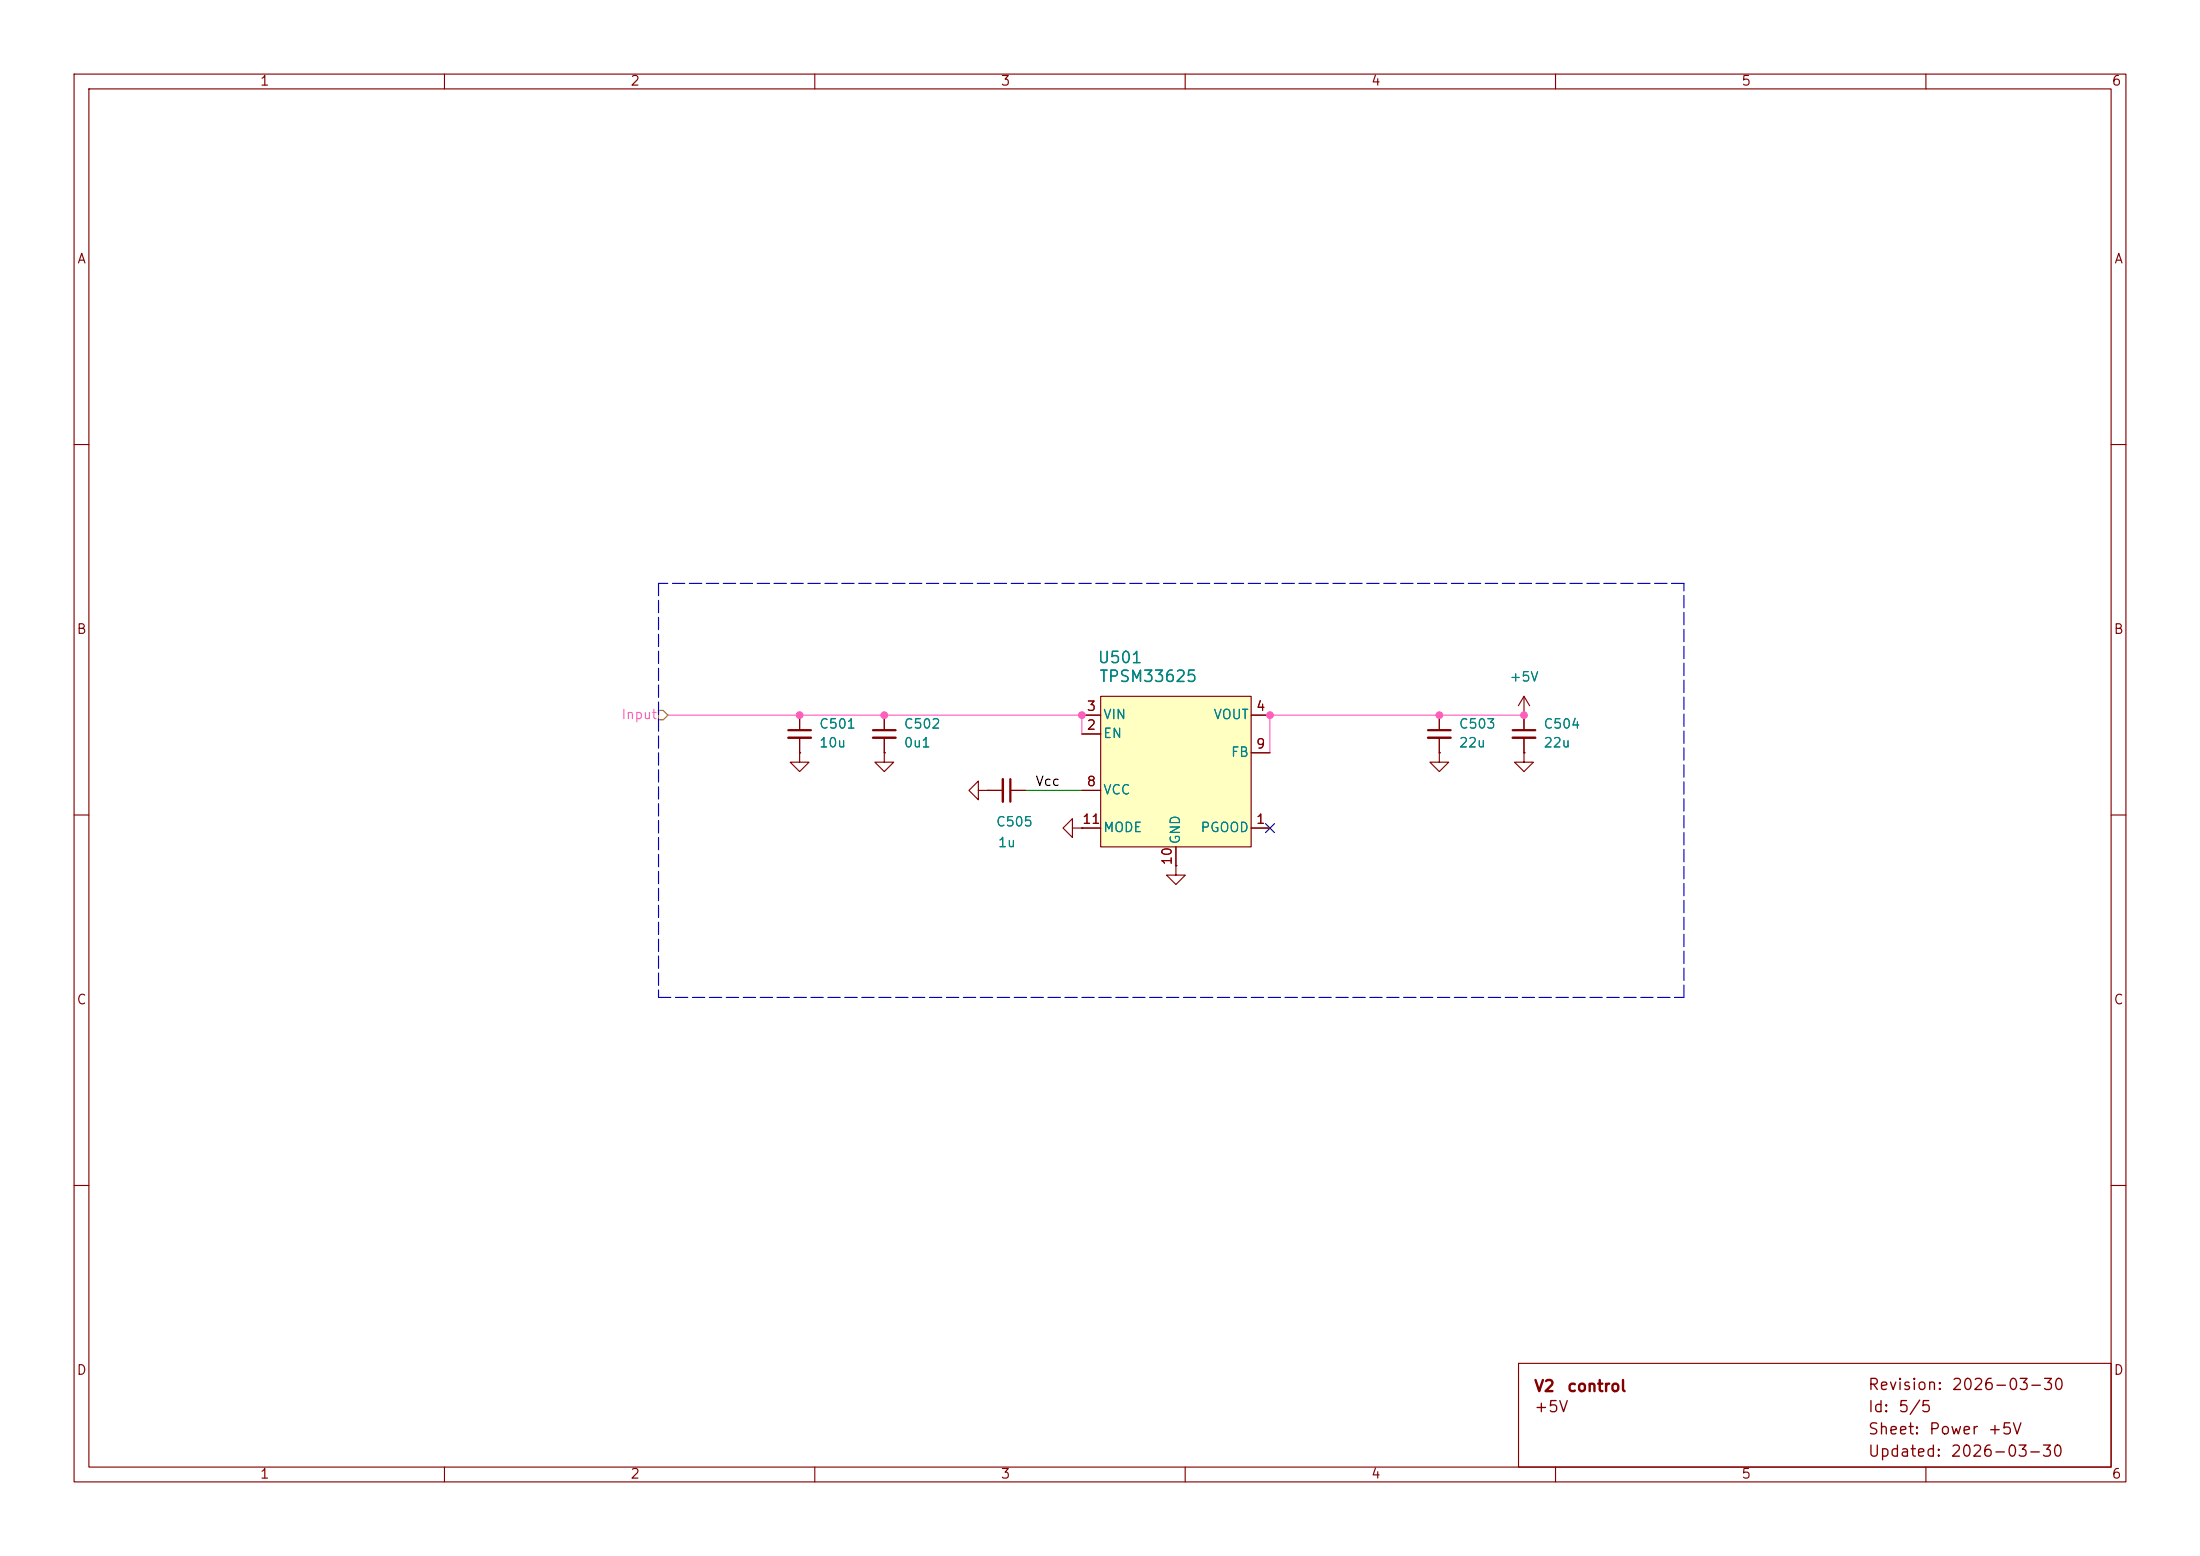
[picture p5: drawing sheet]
<svg xmlns="http://www.w3.org/2000/svg" width="297mm" height="210mm" viewBox="0 0 297 210" stroke-linecap="round" stroke-linejoin="round" font-family="sans-serif">
<g fill="none" stroke="#840000" stroke-width=".15">
<path d="M10 10h277v190h-277zM12 12h273v186h-273zM60 10v2M110 10v2M160 10v2M210 10v2M260 10v2M10 60h2M285 60h2M107.9 96.5v2.1M107.9 99.6v2M205.7 96.5h.1"/>
<path d="M205.7 94v4.6M205.7 99.6v2M205.7 94l-.7 1.3M205.7 94l.8 1.3M10 110h2M107.9 101.6v1.3h1.3l-1.3 1.2-1.2-1.2h1.2M107.9 101.6h.1M144.8 111.8v-1.3l-1.3 1.3 1.3 1.2v-1.2h1.2M146 111.8h.1M158.7 116.8v1.3h1.3l-1.3 1.3-1.2-1.3h1.2M158.7 116.8h.1M194.3 101.6v1.3h1.3l-1.3 1.2-1.3-1.2h1.3"/>
<path d="M194.3 101.6h.1M205.7 101.6v1.3h1.3l-1.3 1.2-1.2-1.2h1.2M205.7 101.6h.1M285 110h2M10 160h2M285 160h2M60 198v2M110 198v2M160 198v2M205 184h80v14h-80zM210 198v2M260 198v2"/>
</g>
<path d="M106.4 98.6h3.1M204.2 98.6h3.1" fill="none" stroke="#840000" stroke-width=".3"/>
<path d="M106.4 99.6h3.1M204.2 99.6h3.1" fill="none" stroke="#840000" stroke-width=".33"/>
<path d="M148.6 94h20.3v20.3h-20.3z" fill="#ffffc2"/>
<g fill="none" stroke="#840000" stroke-width=".15">
<path d="M107.9 96.5v2.1M107.9 99.6v2M119.4 96.5v2.1M119.4 99.6v2M146 99.1h2.6M146 96.5h2.6M148.6 94h20.3v20.3h-20.3zM168.9 96.5h2.5M194.3 96.5v2.1M194.3 99.6v2M205.7 96.5h.1M205.7 96.5v2.1"/>
<path d="M205.7 99.6v2M107.9 101.6h.1M119.4 101.6v1.3h1.2l-1.2 1.2-1.3-1.2h1.3M119.4 101.6h.1M132.1 106.7v-1.3l-1.3 1.3 1.3 1.3v-1.3h1.2M133.3 106.7h.1M133.3 106.7h2.1M136.4 106.7h2M146 111.8h.1M146 111.8h2.6M146 106.7h2.6M158.7 116.8h.1"/>
<path d="M158.7 114.3v2.5M168.9 111.8h2.5M168.9 101.6h2.5M194.3 101.6h.1M205.7 101.6h.1"/>
</g>
<path d="M117.9 98.6h3M192.8 98.6h3M136.4 105.2v3" fill="none" stroke="#840000" stroke-width=".3"/>
<path d="M117.9 99.6h3M192.8 99.6h3M135.4 105.2v3" fill="none" stroke="#840000" stroke-width=".33"/>
<path d="M88.9 95.9h.6l.7 .6-.7 .7h-.6z" fill="none" stroke="#848400" stroke-width=".15"/>
<path d="M88.9 78.7v55.9M227.3 78.7h-138.4M88.9 134.6h138.4M227.3 134.6v-55.9" fill="none" stroke="#0000c2" stroke-width=".15" stroke-dasharray="1.7 .6"/>
<path d="M138.4 106.7h7.6" fill="none" stroke="#008400" stroke-width=".15"/>
<path d="M90.2 96.5h55.8v2.6M205.7 96.5h-34.3v5.1" fill="none" stroke="#ff5cbb" stroke-width=".15"/>
<path d="M170.8 111.2l1.3 1.2M172.1 111.2l-1.3 1.2" fill="none" stroke="#000084" stroke-width=".15"/>
<g fill="#ff5cbb" stroke="#ff5cbb" stroke-width=".14">
<circle cx="205.7" cy="96.5" r=".46"/>
<circle cx="119.4" cy="96.5" r=".46"/>
<circle cx="146" cy="96.5" r=".46"/>
<circle cx="107.9" cy="96.5" r=".46"/>
<circle cx="194.3" cy="96.5" r=".46"/>
<circle cx="171.4" cy="96.5" r=".46"/>
</g>
<g font-size="1.5" fill="#008484">
<text x="148.1" y="89.9">U501</text>
<text x="148.3" y="92.4">TPSM33625</text>
</g>
<g font-size="1.5" fill="#840000">
<text x="207" y="188.2">V2</text>
<text x="207" y="191">+5V</text>
<text x="211.5" y="188.2">control</text>
<text x="252.1" y="188">Revision:</text>
<text x="252.1" y="191">Id:</text>
<text x="256.2" y="191">5/5</text>
<text x="263.4" y="188">2026-03-30</text>
<text x="252.1" y="197">Updated:</text>
<text x="252.1" y="194">Sheet:</text>
<text x="260.3" y="194">Power</text>
<text x="263.2" y="197">2026-03-30</text>
<text x="268.2" y="194">+5V</text>
</g>
<g font-size="1.3" fill="#840000">
<text x="35" y="11.9">1</text>
<text x="85" y="11.9">2</text>
<text x="135" y="11.9">3</text>
<text x="185" y="11.9">4</text>
<text x="235" y="11.9">5</text>
<text x="285" y="11.9">6</text>
<text x="10.3" y="35.9">A</text>
<text x="285.3" y="35.9">A</text>
<text x="10.3" y="85.9">B</text>
<text x="285.3" y="85.9">B</text>
<text x="146.6" y="98.8">2</text>
<text x="146.6" y="96.3">3</text>
<text x="169.5" y="96.3">4</text>
<text x="169.5" y="101.3">9</text>
<text x="146.6" y="106.4">8</text>
<text x="146" y="111.5">11</text>
<text x="169.5" y="111.5">1</text>
<text x="158.5" y="116.9" transform="rotate(-90 158.5 116.9)">10</text>
<text x="10.3" y="135.9">C</text>
<text x="285.3" y="135.9">C</text>
<text x="10.3" y="185.9">D</text>
<text x="285.3" y="185.9">D</text>
<text x="35" y="199.9">1</text>
<text x="85" y="199.9">2</text>
<text x="135" y="199.9">3</text>
<text x="185" y="199.9">4</text>
<text x="235" y="199.9">5</text>
<text x="285" y="199.9">6</text>
</g>
<g font-size="1.3" fill="#008484">
<text x="203.7" y="92.3">+5V</text>
<text x="110.5" y="98.7">C501</text>
<text x="110.5" y="101.2">10u</text>
<text x="121.9" y="98.7">C502</text>
<text x="121.9" y="101.2">0u1</text>
<text x="148.8" y="99.9">EN</text>
<text x="148.8" y="97.4">VIN</text>
<text x="163.7" y="97.4">VOUT</text>
<text x="196.9" y="98.7">C503</text>
<text x="196.9" y="101.2">22u</text>
<text x="208.3" y="98.7">C504</text>
<text x="208.3" y="101.2">22u</text>
<text x="148.8" y="107.5">VCC</text>
<text x="166.1" y="102.5">FB</text>
<text x="134.4" y="111.9">C505</text>
<text x="148.8" y="112.6">MODE</text>
<text x="162" y="112.6">PGOOD</text>
<text x="134.6" y="114.7">1u</text>
<text x="159.6" y="114" transform="rotate(-90 159.6 114)">GND</text>
</g>
<text font-size="1.3" fill="#ff5cbb" x="83.8" y="97.4">Input</text>
<text font-size="1.3" x="139.7" y="106.4">Vcc</text>
</svg>
